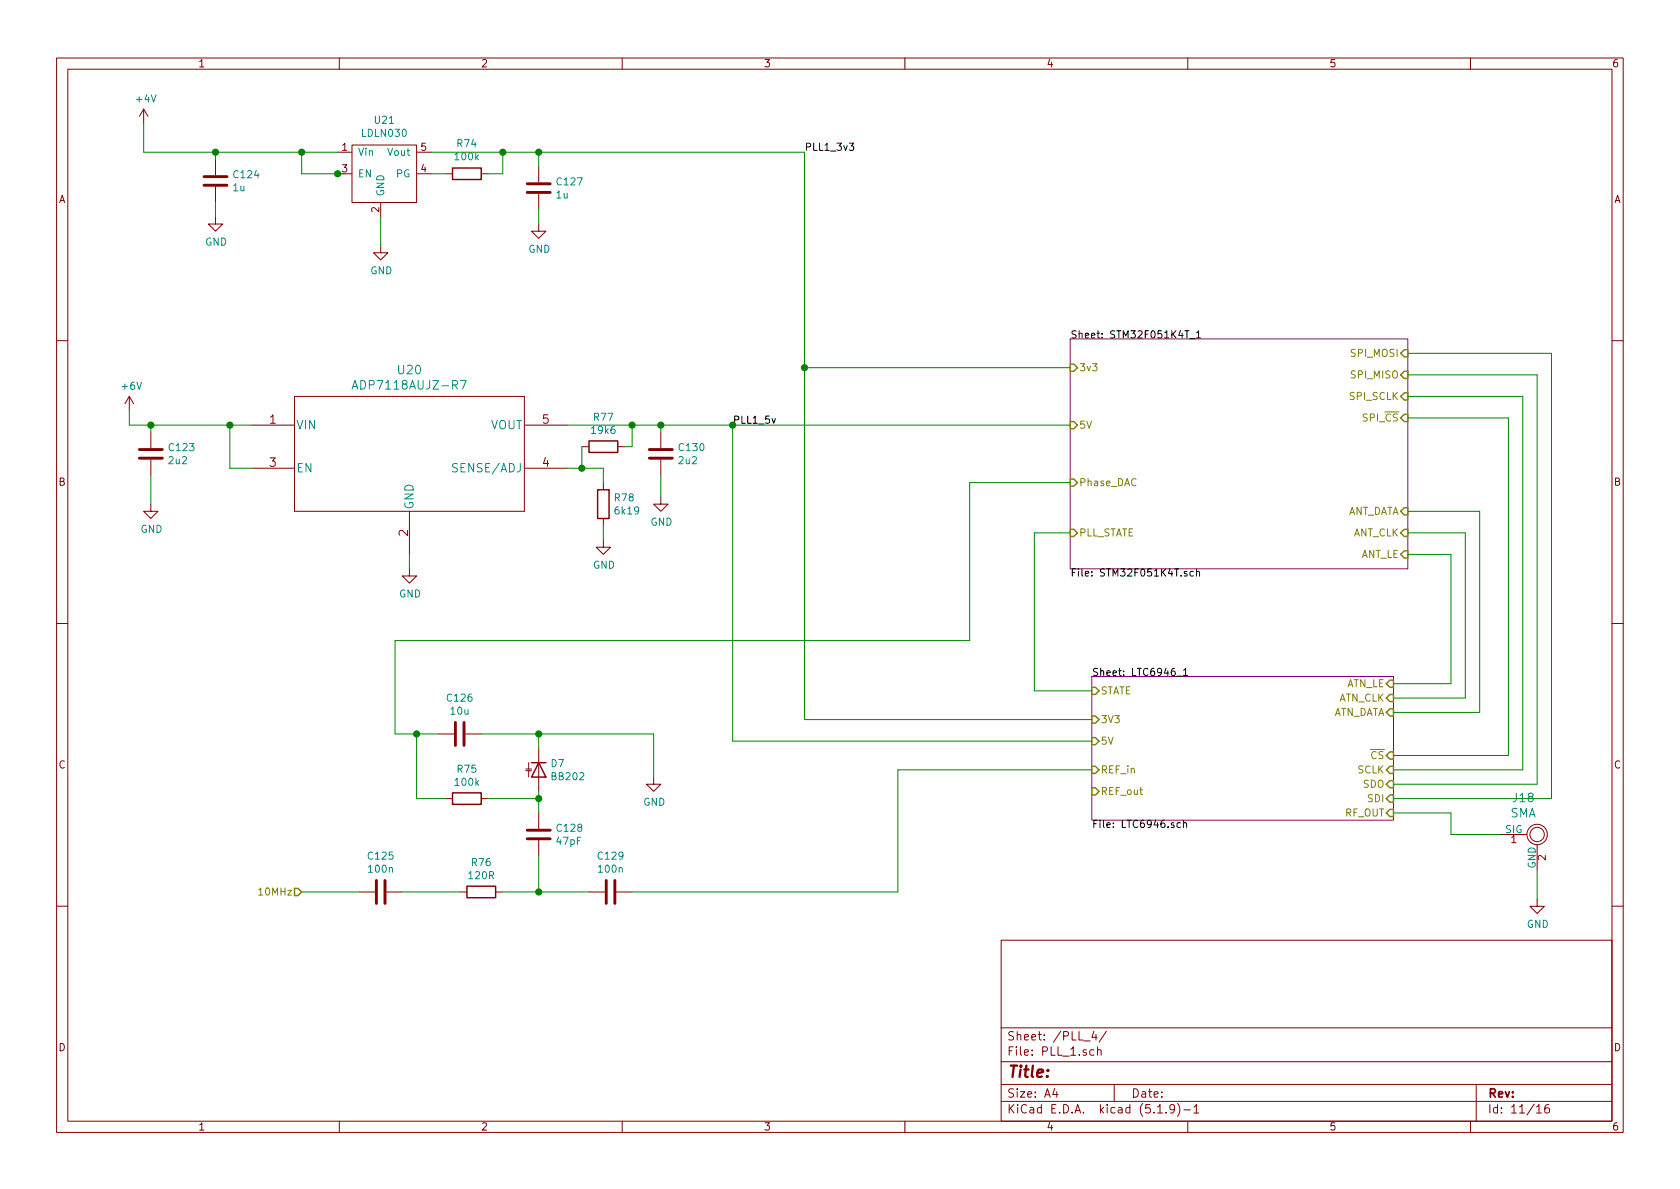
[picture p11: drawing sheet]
<svg xmlns="http://www.w3.org/2000/svg" width="297mm" height="210mm" viewBox="0 0 297 210" stroke-linecap="round" stroke-linejoin="round" font-family="sans-serif">
<g fill="none" stroke="#840000" stroke-width=".18">
<path d="M10 10.3h277v189.9h-277zM12 12.2h273v186.1h-273zM25.4 19.3l-.8 1.3M25.4 19.3v2.5M25.4 19.3l.8 1.3M60 10.3v1.9M110 10.3v1.9M160 10.3v1.9M210 10.3v1.9M260 10.3v1.9M38.1 38.3v1.3h1.3l-1.3 1.3-1.3-1.3h1.3M38.1 28.2v2.8"/>
<path d="M38.1 33v2.8M59.7 26.9h2.5M59.7 30.7h2.5M62.2 25.6h11.5v10.2h-11.5zM67.3 35.8v2.5M73.7 26.9h2.5M73.7 30.7h2.5M78.7 30.7h1.3M85.1 30.7h1.3M95.2 39.6v1.3h1.3l-1.3 1.3-1.2-1.3h1.2M95.2 29.5v2.8M95.2 34.3v2.8"/>
<path d="M67.3 43.4v1.3h1.3l-1.3 1.3-1.3-1.3h1.3M10 60.2h2M22.9 70.1l-.8 1.3M22.9 70.1v2.5M22.9 70.1l.7 1.3M26.7 76.4v2.8M44.4 75.2h7.7M52.1 70.1h40.6v20.3h-40.6zM92.7 75.2h7.6M102.9 79h1.2M109.2 79h1.3M116.8 76.4v2.8"/>
<path d="M285 60.2h2M26.7 89.1v1.3h1.2l-1.2 1.3-1.3-1.3h1.3M26.7 81.3v2.8M44.4 82.8h7.7M72.4 90.4v7.6M92.7 82.8h7.6M106.7 95.5v1.3h1.2l-1.2 1.2-1.3-1.2h1.3M106.7 85.3v1.3M106.7 91.7v1.3M116.8 87.9v1.2h1.3l-1.3 1.3-1.2-1.3h1.2M116.8 81.3v2.8M10 110.3h2"/>
<path d="M72.4 100.6v1.2h1.3l-1.3 1.3-1.3-1.3h1.3M285 110.3h2M77.5 129.8h2.8M82.3 129.8h2.8M93 136h1M93 136.3h1M93.5 134.9v1.1M93.5 136.3v1.1M95.2 132.3v7.6M115.6 137.4v1.3h1.2l-1.2 1.2-1.3-1.2h1.3M63.5 157.7h2.8M68.3 157.7h2.8"/>
<path d="M78.7 141.2h1.3M81.3 157.7h1.2M85.1 141.2h1.3M87.6 157.7h1.3M95.2 143.8v2.8M95.2 148.6v2.8M104.1 157.7h2.8M109 157.7h2.8M265.4 147.6h4.5M271.8 159v1.3h1.2l-1.2 1.2-1.3-1.2h1.3M271.8 149.4v4.5M10 160.2h2"/>
<path d="M177 166.3h108v32h-108zM285 160.2h2M60 198.3v1.9M110 198.3v1.9M160 198.3v1.9M177 194.8h108M177 191.8h108M177 187.8h108M177 181.8h108M186.5 192.5l-.4 1h1M186.8 193v1M191.6 184.1h1.2"/>
<path d="M193.4 185.7l-.4-.1-.3 .3 .1 .6 .2 .1 .4-.1M193.4 182.3l-.3 1.1h.9M193.8 182.9v1M194.1 185.7l.2-.1 .3 .1 .1 .9M194.1 185.1v1.5M195.6 182.3l-1.3 2M197 191.8v3M204.7 196.8h.8M206.2 196.7v.1M207.7 196l-.1 .1a.48 .48 0 0 1-.6 .1l-.2-.2 .2-.6a.48 .48 0 0 1 .6 .1 1.27 1.27 0 0 1-.2 1.2l-.4 .1M208.2 195.1a1.71 1.71 0 0 1 0 2.3M209.3 196.3h1.2"/>
<path d="M210 198.3v1.9M211.1 195.8l.4-.5v1.5M211.1 196.8h.9M260 198.3v1.9M261 191.8v6.5M271.7 195.8l.4-.5v1.5M271.7 196.8h.8M273.8 195.3a.59 .59 0 0 0-.7 .7l.1 .7 .2 .1 .5-.1 .1-.5-.2-.2-.4-.1-.3 .3"/>
<circle cx="271.8" cy="147.6" r="1.27"/>
<circle cx="271.8" cy="147.6" r="1.8"/>
</g>
<path d="M189.2 59.9h59.7v40.7h-59.7zM193 119.6h53.4v25.4h-53.4z" fill="none" stroke="#840084" stroke-width=".18"/>
<g fill="none" stroke="#000" stroke-width=".18">
<path d="M150.2 25.3h.8l-.5 .5 .4 .1v.6l-.2 .1-.5-.1M209.5 58.5h.7M210.3 59.9h1M211.6 58.8l.3-.3v1.3M211.6 59.8h.7M208.1 119.6h.9M209.2 118.5l.4-.3v1.3M209.2 119.5h.8M209.9 101.1l-.4-.1-.1 .2v.2l.5 .1v.3h-.5M211 101.1l-.4-.1-.2 .3 .1 .5h.5M211.6 101.2l.1-.2 .3 .1 .1 .8M211.6 100.6v1.3"/>
<path d="M208.7 145.5h-.3l-.3 .2 .1 .6h.5M209.2 145.6l.2-.1h.3l.1 .8M209.2 145.1v1.2"/>
</g>
<g fill="none" stroke="#848400" stroke-width=".25">
<path d="M189.2 64.4h.7l.6 .6-.6 .7h-.7zM189.2 74.5h.7l.6 .7-.6 .6h-.7zM247.6 66.3l.7-.6h.6v1.2h-.6zM248.3 73.3h.6v1.2h-.6l-.7-.6zM248.3 61.8h.6v1.3h-.6l-.7-.6zM248.3 69.5h.6v1.2h-.6l-.7-.6zM189.2 93.6h.7l.6 .6-.6 .7h-.7zM189.2 84.7h.7l.6 .6-.6 .7h-.7zM248.3 97.4h.6v1.3h-.6l-.7-.7zM248.3 93.6h.6v1.3h-.6l-.7-.7zM248.3 89.8h.6v1.3h-.6l-.7-.7zM193 135.5h.7l.6 .6-.6 .7h-.7z"/>
<path d="M193 139.3h.7l.6 .6-.6 .7h-.7zM193 130.4h.7l.6 .7-.6 .6h-.7zM193 126.6h.7l.6 .6-.6 .7h-.7zM193 121.5h.7l.6 .7-.6 .6h-.7zM245.7 133h.7v1.2h-.7l-.6-.6zM245.7 135.5h.7v1.3h-.7l-.6-.7zM245.7 138h.7v1.3h-.7l-.6-.6zM245.7 120.3h.7v1.2h-.7l-.6-.6zM245.7 122.8h.7v1.3h-.7l-.6-.7zM245.7 125.3h.7v1.3h-.7l-.6-.6zM52.1 157.1h.6l.6 .6-.6 .7h-.6zM245.7 140.6h.7v1.3h-.7l-.6-.7z"/>
<path d="M245.7 143.1h.7v1.3h-.7l-.6-.6z"/>
</g>
<path d="M62.3 68.8l.5-1.5 .5 1.5M62.4 68.4h.7M81.4 67.3h1l-.6 1.5" fill="none" stroke="#008484" stroke-width=".18"/>
<g fill="none" stroke="#840000" stroke-width=".51">
<path d="M36.1 32.8h4M36.1 31.2h4M93.2 34h4.1M93.2 32.5h4.1M24.6 79.5h4.1M114.8 79.5h4.1M24.6 81h4.1M114.8 81h4.1M80.5 127.8v4M82 127.8v4M66.5 155.7v4.1M68.1 155.7v4.1"/>
<path d="M93.2 148.3h4.1M93.2 146.8h4.1M107.2 155.7v4.1M108.7 155.7v4.1"/>
</g>
<path d="M80 29.7h5.1v2h-5.1zM104.1 78h5.1v2h-5.1zM105.7 86.6h2v5.1h-2zM94 134.9h2.5M95.2 134.9l1.3 2.5h-2.5zM80 140.2h5.1v2h-5.1zM82.5 156.7h5.1v2h-5.1z" fill="none" stroke="#840000" stroke-width=".25"/>
<g fill="none" stroke="#008400" stroke-width=".18">
<path d="M25.4 21.8v5.1h34.3M38.1 26.9v1.3M38.1 35.8v2.5M53.3 26.9v3.8h7.7M67.3 38.3v5.1M76.2 26.9h66v100.3h50.8M76.2 30.7h2.5M88.9 26.9v3.8h-2.5M95.2 26.9v2.6M95.2 37.1v2.5M22.9 72.6v2.6h21.5M26.7 75.2v1.2"/>
<path d="M40.6 75.2v7.6h3.8M100.3 75.2h88.9M102.9 79v3.8M111.8 75.2v3.8h-1.3M116.8 75.2v1.2M129.5 75.2v55.9h63.5M142.2 65h47M248.9 70.1h20.3v66h-22.8M248.9 62.5h25.4v78.7h-27.9M248.9 66.3h22.9v72.4h-25.4M248.9 73.9h17.8v59.7h-20.3M26.7 84.1v5"/>
<path d="M72.4 98v2.6M100.3 82.8h6.4v2.5M106.7 93v2.5M116.8 84.1v3.8M189.2 94.2h-6.3v28h10.1M189.2 85.3h-17.8v28h-101.6v16.5h7.7M248.9 98h7.6v22.9h-10.1M248.9 94.2h10.2v29.2h-12.7M248.9 90.4h12.7v35.6h-15.2M73.7 129.8v11.4h5M85.1 129.8h30.5v7.6M95.2 129.8v2.5"/>
<path d="M95.2 139.9v3.9M193 136.1h-34.3v21.6h-46.9M53.3 157.7h10.2M71.1 157.7h10.2M86.4 141.2h8.8M88.9 157.7h15.2M95.2 151.4v6.3M246.4 143.8h10.1v3.8h8.9M271.8 153.9v5.1"/>
</g>
<path d="M45.7 157.4l.4-.4v1.3M45.7 158.3h.8" fill="none" stroke="#848400" stroke-width=".18"/>
<g fill="#008400" stroke="#008400" stroke-width=".25">
<circle cx="88.9" cy="26.9" r=".51"/>
<circle cx="129.5" cy="75.2" r=".51"/>
<circle cx="26.7" cy="75.2" r=".51"/>
<circle cx="95.3" cy="129.8" r=".51"/>
<circle cx="59.7" cy="30.7" r=".51"/>
<circle cx="95.3" cy="26.9" r=".51"/>
<circle cx="53.3" cy="26.9" r=".51"/>
<circle cx="73.7" cy="129.8" r=".51"/>
<circle cx="38.1" cy="26.9" r=".51"/>
<circle cx="40.6" cy="75.2" r=".51"/>
<circle cx="142.2" cy="65" r=".51"/>
<circle cx="116.8" cy="75.2" r=".51"/>
<circle cx="95.3" cy="157.7" r=".51"/>
<circle cx="111.8" cy="75.2" r=".51"/>
<circle cx="102.9" cy="82.8" r=".51"/>
<circle cx="95.3" cy="141.2" r=".51"/>
</g>
<text font-size="2.8" fill="#840000" x="178" y="190.5">Title:</text>
<g font-size="2.1" fill="#008484">
<text x="63.3" y="68.9">ADP7118AUJZ-R7</text>
<text x="70.5" y="66.2">U20</text>
<text x="52.3" y="75.9">VIN</text>
<text x="86.7" y="75.9">VOUT</text>
<text x="52.3" y="83.5">EN</text>
<text x="80.6" y="83.5">SENSE/ADJ</text>
<text x="73.1" y="90.2" transform="rotate(-90 73.1 90.2)">GND</text>
<text x="267.6" y="141.9">J18</text>
<text x="267" y="144.5">SMA</text>
</g>
<g font-size="2.1" fill="#840000">
<text x="47.7" y="74.9">1</text>
<text x="95.9" y="74.9">5</text>
<text x="47.7" y="82.5">3</text>
<text x="95.9" y="82.5">4</text>
<text x="72.1" y="94.8" transform="rotate(-90 72.1 94.8)">2</text>
<text x="178" y="184">Sheet: /PLL_4/</text>
<text x="178" y="186.7">File: PLL_1.sch</text>
<text x="178" y="196.9">KiCad E.D.A. kicad (5.1.9)-1</text>
<text x="178" y="194.1">Size: A4</text>
<text x="200" y="194.1">Date:</text>
<text x="263" y="194.1">Rev:</text>
<text x="263" y="196.9">Id: 11/16</text>
</g>
<g font-size="1.8" fill="#840000">
<text x="35" y="11.9">1</text>
<text x="85" y="11.9">2</text>
<text x="135" y="11.9">3</text>
<text x="185" y="11.9">4</text>
<text x="235" y="11.9">5</text>
<text x="285" y="11.9">6</text>
<text x="60.5" y="26.7">1</text>
<text x="74.4" y="26.7">5</text>
<text x="10.4" y="35.9">A</text>
<text x="60.5" y="30.5">3</text>
<text x="74.4" y="30.5">4</text>
<text x="285.4" y="35.9">A</text>
<text x="67.1" y="37.6" transform="rotate(-90 67.1 37.6)">2</text>
<text x="10.4" y="85.9">B</text>
<text x="285.4" y="85.9">B</text>
<text x="10.4" y="135.9">C</text>
<text x="285.4" y="135.9">C</text>
<text x="267.2" y="149.1">1</text>
<text x="273.3" y="152.1" transform="rotate(-90 273.3 152.1)">2</text>
<text x="10.4" y="185.9">D</text>
<text x="285.4" y="185.9">D</text>
<text x="35" y="199.9">1</text>
<text x="85" y="199.9">2</text>
<text x="135" y="199.9">3</text>
<text x="185" y="199.9">4</text>
<text x="235" y="199.9">5</text>
<text x="285" y="199.9">6</text>
</g>
<g font-size="1.8" fill="#008484">
<text x="24.2" y="18.1">+4V</text>
<text x="66.3" y="21.9">U21</text>
<text x="63.2" y="27.6">Vin</text>
<text x="64.1" y="24.2">LDLN030</text>
<text x="68.7" y="27.6">Vout</text>
<text x="80.6" y="28.3">100k</text>
<text x="80.9" y="26">R74</text>
<text x="41.2" y="33.8">1u</text>
<text x="41.4" y="31.5">C124</text>
<text x="63.2" y="31.4">EN</text>
<text x="67.9" y="34.8" transform="rotate(-90 67.9 34.8)">GND</text>
<text x="70.1" y="31.4">PG</text>
<text x="98.4" y="35.1">1u</text>
<text x="98.6" y="32.8">C127</text>
<text x="36.3" y="43.4">GND</text>
<text x="93.4" y="44.7">GND</text>
<text x="65.5" y="48.5">GND</text>
<text x="21.6" y="68.9">+6V</text>
<text x="104.7" y="76.7">19k6</text>
<text x="105.1" y="74.4">R77</text>
<text x="29.9" y="82.1">2u2</text>
<text x="30" y="79.8">C123</text>
<text x="120.1" y="82.1">2u2</text>
<text x="120.2" y="79.8">C130</text>
<text x="108.7" y="88.7">R78</text>
<text x="24.8" y="94.2">GND</text>
<text x="108.9" y="91">6k19</text>
<text x="115" y="93">GND</text>
<text x="104.9" y="100.6">GND</text>
<text x="70.6" y="105.7">GND</text>
<text x="79.2" y="124.1">C126</text>
<text x="79.8" y="126.4">10u</text>
<text x="80.9" y="136.6">R75</text>
<text x="97.5" y="135.7">D7</text>
<text x="97.7" y="138">BB202</text>
<text x="80.6" y="139">100k</text>
<text x="113.7" y="142.5">GND</text>
<text x="98.5" y="149.4">47pF</text>
<text x="98.6" y="147.1">C128</text>
<text x="266.1" y="147.3">SIG</text>
<text x="65.2" y="152">C125</text>
<text x="65.3" y="154.3">100n</text>
<text x="83" y="155.5">120R</text>
<text x="83.5" y="153.2">R76</text>
<text x="105.8" y="152">C129</text>
<text x="105.9" y="154.3">100n</text>
<text x="271.5" y="153.6" transform="rotate(-90 271.5 153.6)">GND</text>
<text x="270" y="164.1">GND</text>
</g>
<g font-size="1.8">
<text x="142.2" y="26.7">PLL1_3v3</text>
<text x="189.2" y="59.8">Sheet: STM32F051K4T_1</text>
<text x="129.5" y="74.9">PLL1_5v</text>
<text x="189.2" y="101.9">File: STM32F051K4T.sch</text>
<text x="193" y="119.5">Sheet: LTC6946_1</text>
<text x="193" y="146.4">File: LTC6946.sch</text>
</g>
<g font-size="1.8" fill="#848400">
<text x="190.8" y="65.7">3v3</text>
<text x="239" y="63.1">SPI_MOSI</text>
<text x="238.7" y="70.7">SPI_SCLK</text>
<text x="239" y="66.9">SPI_MISO</text>
<text x="190.8" y="75.8">5V</text>
<text x="241.1" y="74.5">SPI_CS</text>
<text x="190.8" y="86">Phase_DAC</text>
<text x="190.8" y="94.9">PLL_STATE</text>
<text x="237.9" y="91.1">ANT_DATA</text>
<text x="239.1" y="94.9">ANT_CLK</text>
<text x="240.5" y="98.7">ANT_LE</text>
<text x="194.6" y="122.8">STATE</text>
<text x="236.6" y="124.1">ATN_CLK</text>
<text x="238" y="121.5">ATN_LE</text>
<text x="194.6" y="131.7">5V</text>
<text x="194.6" y="127.9">3V3</text>
<text x="235.3" y="126.6">ATN_DATA</text>
<text x="194.6" y="136.8">REF_in</text>
<text x="240" y="136.8">SCLK</text>
<text x="242.4" y="134.2">CS</text>
<text x="194.6" y="140.6">REF_out</text>
<text x="241" y="139.3">SDO</text>
<text x="241.9" y="141.9">SDI</text>
<text x="237.8" y="144.4">RF_OUT</text>
<text x="46.2" y="158.4">10MHz</text>
</g>
</svg>
